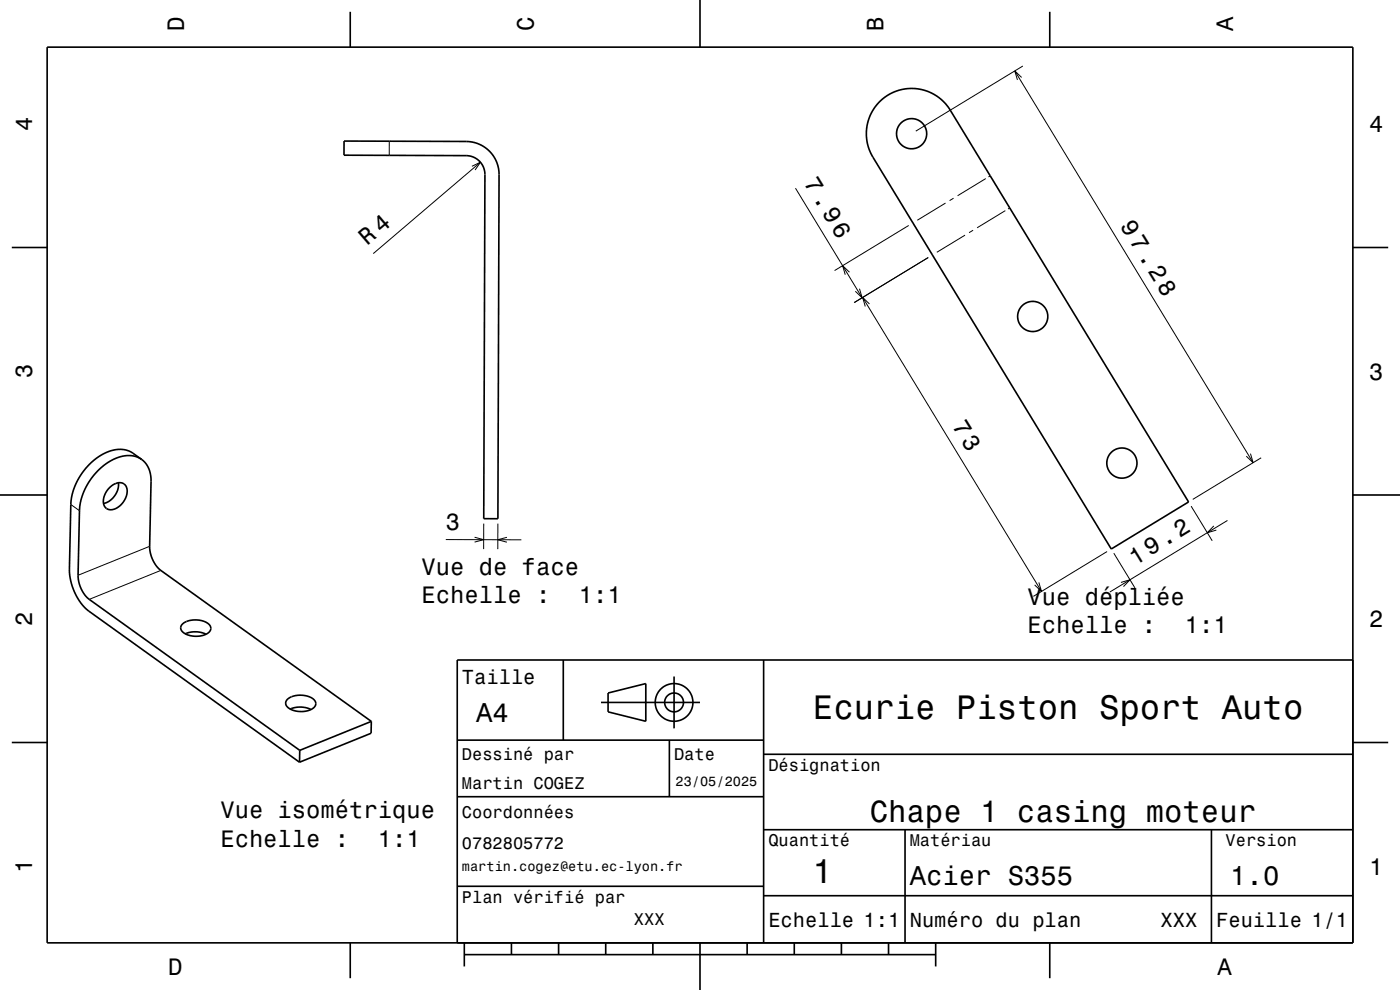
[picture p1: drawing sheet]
<svg xmlns="http://www.w3.org/2000/svg" width="297mm" height="210mm" viewBox="0 0 297 210" stroke-linecap="round" stroke-linejoin="round" font-family="sans-serif">
<g fill="none" stroke="#000" stroke-width=".21">
<path d="M215.3 15l50.5 83.1M216.7 16.4l-1.4-1.4 .5 2M217 14l-22.7 13.8M82.6 30v3M100.1 35.3l1.8-.9-1.1 1.7M101.9 34.4l-22.7 19.4M168.8 39.9l14.1 23.3M209.1 37.9l-5.9 3.6M210.1 37.3l-.4 .2M180.2 57.7l-1.4-1.3 .5 1.9M192.8 47.8l-15.8 9.6M193.8 47.2l-.1 .1"/>
<path d="M196.9 54.6l-15.7 9.6M197.9 54l-.1 .1M200.6 43.1l-6 3.6M202.3 42l-.9 .6M204.7 49.9l-6 3.6M206.4 48.8l-.8 .6M213.3 44.7l-6 3.6M214.2 44.1l-.4 .2M182.3 61.2l.6 2-1.5-1.4M183 63.1l37.9 62.4M184.4 64.5l-1.4-1.4 .6 1.9M265.3 96.2l.5 1.9-1.4-1.3"/>
<path d="M267.6 97.1l-14.6 8.8M15 107l1.9 1.3M31.7 115.9l-15.1 6.1M94.6 114.5h16M100.7 114l1.9 .5-1.9 .5M102.6 111.1v5.4M105.6 111.1v5.4M107.5 114l-1.9 .5 1.9 .5M234.9 117l-15.7 9.5M236.3 117.3l4.5 7.4M252.7 107.4l4.5 7.3M257.5 111.6l-1.4 1.4 1.9-.6"/>
<path d="M260.4 110.4l-25 15.2M34.1 121l-15.2 6.1M220.4 123.5l.5 2-1.4-1.4M237.8 123.5l1.9-.5-1.4 1.4"/>
</g>
<g fill="none" stroke="#000" stroke-width=".35">
<path d="M10 10h277v190h-277zM74.3 2.5v7.5M148.5 0v10M222.7 2.5v7.5M73 29.9l25.9 .1a7 7 0 0 1 7 7l-.3 73h-3l.3-73a4 4 0 0 0-4-4l-25.9-.1zM186.7 21.5a9.6 9.6 0 0 1 14.9 1.9l50.5 83.1-16.4 10-50.5-83.1a9.6 9.6 0 0 1 1.5-11.9zM2.5 52.5h7.5M287 52.5h7.5M30 97.5a6.4 6.4 0 0 0-7.2 .6l-1.8 1.5-1.6 1.9-1.3 2.1-.9 2.5-.3 2.2-.3 13.7a6.8 6.8 0 0 0 2.3 5.1l44.7 32.1M30 97.5l-1.8-1.4a6.4 6.4 0 0 0-7.2 .7l-2.2 1.9-1.7 2.1-1.2 2.4-.7 2.5-.5 15.7 .4 2.3 1 2.5a9.6 9.6 0 0 0 2.8 3.5l44.6 32M30 97.5a5.4 5.4 0 0 1 2 4.7l-.3 13.7a6.8 6.8 0 0 0 2.4 5.1l44.7 32M0 105h10"/>
<path d="M23.2 103.4a2.33 2.33 0 0 1 3.4-.5 3.7 3.7 0 0 1-1.7 4.8 1.75 1.75 0 0 1-1.9 .4 1.75 1.75 0 0 1-1.1-1.7l.4-1.5zM25.1 102.4a4.2 4.2 0 0 1-3.1 4.4M287 105h10M38.8 132.3a4.6 4.6 0 0 1 5.8 .5 1.4 1.4 0 0 1-1.3 1.9 4.5 4.5 0 0 1-4.8-1l-.1-.7zM39.3 134.4a5.3 5.3 0 0 1 4.4 .1M119.5 140v17M162 140v60M287 140h-190v60M2.5 157.5h7.5M61 148.3a4.6 4.6 0 0 1 5.9 .4 1.4 1.4 0 0 1-1.3 2 4.5 4.5 0 0 1-4.9-1l-.1-.8zM61.6 150.4a5.3 5.3 0 0 1 4.4 .1M63.6 159.2l-.1 2.5"/>
<path d="M78.8 153l-.1 2.5-15.2 6.2M78.8 153l-15.2 6.2M97 157h65M127.5 149h21M129 147l8-2v8l-8-2zM142 157v12M143 143.5v11M287 157.5h7.5M97 169h65M162 176h125M162 160h125M192 176v24"/>
<path d="M257 176v24M97 188h65M162 190h125M74.3 200v7.5M98.5 202.5h100M98.5 200v5M108.5 200v2.5M118.5 200v2.5M128.5 200v2.5M138.5 200v2.5M148.5 200v10M158.5 200v2.5"/>
<path d="M168.5 200v2.5M178.5 200v2.5M188.5 200v2.5M198.5 200v5M222.7 200v7.5"/>
<circle cx="193.4" cy="28.4" r="3.2"/>
<circle cx="219.1" cy="67.1" r="3.2"/>
<circle cx="238" cy="98.2" r="3.2"/>
<circle cx="143" cy="149" r="2"/>
<circle cx="143" cy="149" r="4"/>
</g>
<g font-size="7.2">
<text x="172.5" y="152.6">Ecurie Piston Sport Auto</text>
<text x="172.3" y="187.3">1</text>
</g>
<text font-size="6.5" x="184.5" y="174.5">Chape 1 casing moteur</text>
<g font-size="5.8">
<text x="101" y="153.1">A4</text>
<text x="193" y="187.6">Acier S355</text>
<text x="261" y="187.6">1.0</text>
</g>
<g font-size="5">
<text x="39" y="6.5" transform="rotate(-90 39 6.5)">D</text>
<text x="113.2" y="6.5" transform="rotate(-90 113.2 6.5)">C</text>
<text x="187.4" y="6.5" transform="rotate(-90 187.4 6.5)">B</text>
<text x="261.6" y="6.5" transform="rotate(-90 261.6 6.5)">A</text>
<text x="6.8" y="27.8" transform="rotate(-90 6.8 27.8)">4</text>
<text x="290.5" y="28.1">4</text>
<text x="170.5" y="38.9" transform="rotate(59 170.5 38.9)">7.96</text>
<text x="237.6" y="47.9" transform="rotate(59 237.6 47.9)">97.28</text>
<text x="77.9" y="52.3" transform="rotate(-41 77.9 52.3)">R 4</text>
<text x="6.8" y="80.3" transform="rotate(-90 6.8 80.3)">3</text>
<text x="290.5" y="80.6">3</text>
<text x="201.9" y="90.3" transform="rotate(59 201.9 90.3)">73</text>
<text x="94.6" y="112.5">3</text>
<text x="240.8" y="120" transform="rotate(-31 240.8 120)">19.2</text>
<text x="89.4" y="121.9">Vue de face</text>
<text x="89.4" y="127.9">Echelle :</text>
<text x="122.8" y="127.9">1:1</text>
<text x="218" y="128.3">Vue dépliée</text>
<text x="6.8" y="132.8" transform="rotate(-90 6.8 132.8)">2</text>
<text x="218" y="134.4">Echelle :</text>
<text x="251.4" y="134.4">1:1</text>
<text x="290.5" y="133.1">2</text>
<text x="46.8" y="173.5">Vue isométrique</text>
<text x="46.8" y="179.6">Echelle :</text>
<text x="80.2" y="179.6">1:1</text>
<text x="6.8" y="185.3" transform="rotate(-90 6.8 185.3)">1</text>
<text x="290.5" y="185.6">1</text>
<text x="35.7" y="206.8">D</text>
<text x="258.3" y="206.8">A</text>
</g>
<g font-size="4.3">
<text x="98" y="145.2">Taille</text>
<text x="163" y="196.6">Echelle 1:1</text>
<text x="193" y="196.6">Numéro du plan</text>
<text x="246.2" y="196.6">XXX</text>
<text x="258" y="196.6">Feuille 1/1</text>
</g>
<g font-size="3.6">
<text x="98" y="161.3">Dessiné par</text>
<text x="143" y="161.3">Date</text>
<text x="98" y="167.5">Martin COGEZ</text>
<text x="163" y="163.5">Désignation</text>
<text x="98" y="173.5">Coordonnées</text>
<text x="163" y="179.5">Quantité</text>
<text x="193" y="179.5">Matériau</text>
<text x="260" y="179.5">Version</text>
<text x="98" y="180.2">0782805772</text>
<text x="98" y="191.5">Plan vérifié par</text>
<text x="134.5" y="196.3">XXX</text>
</g>
<g font-size="2.9">
<text x="143.3" y="166.8">23/05/2025</text>
<text x="98" y="184.8">martin.cogez@etu.ec-lyon.fr</text>
</g>
</svg>
